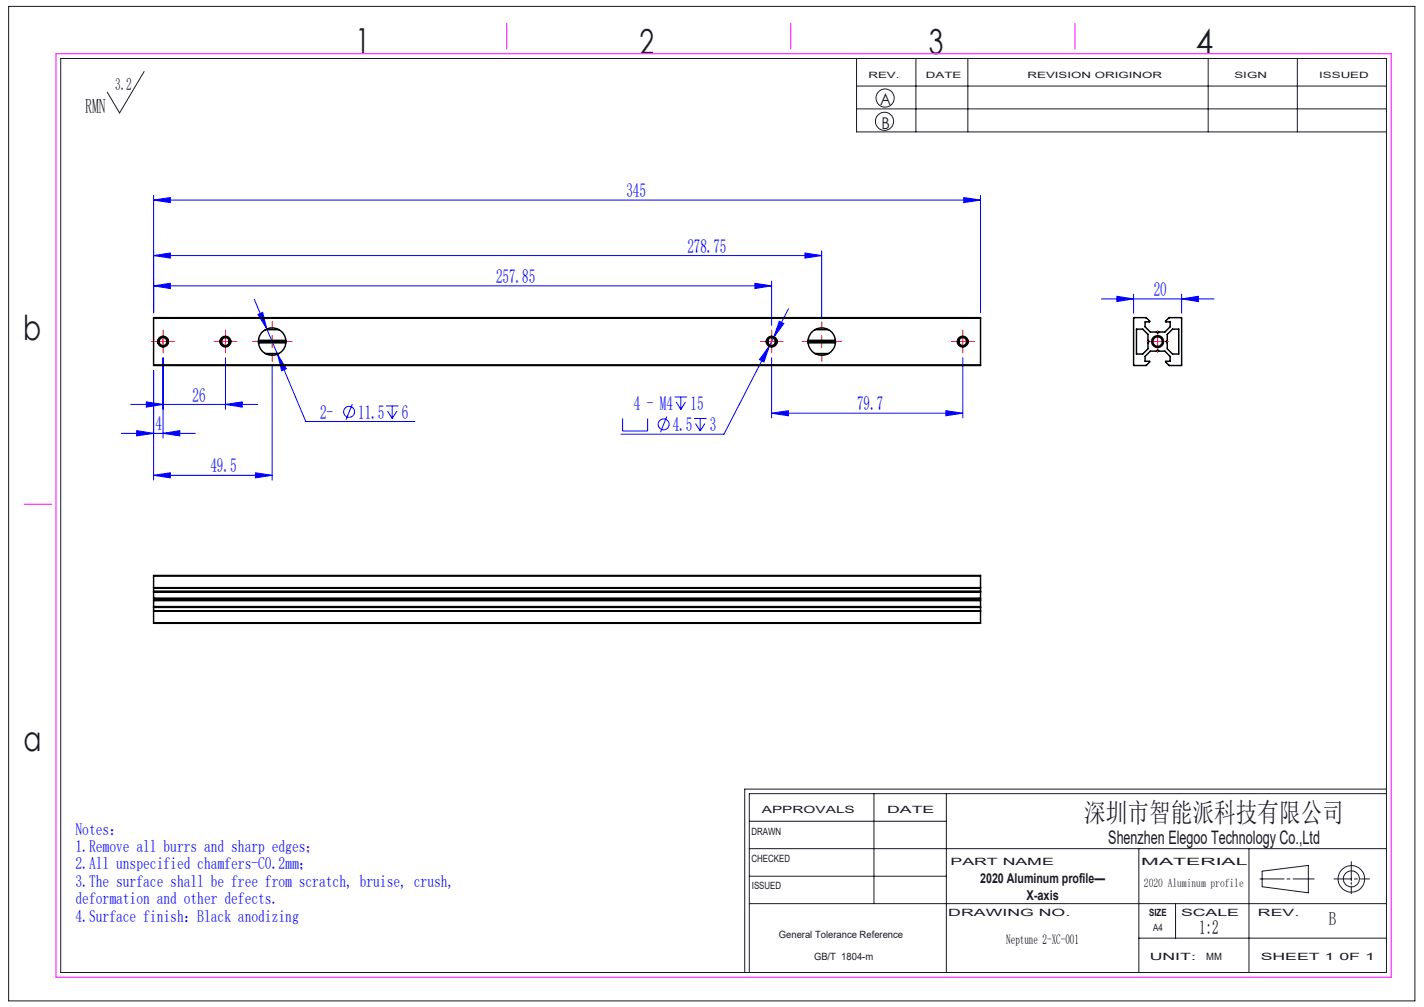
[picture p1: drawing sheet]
<svg xmlns="http://www.w3.org/2000/svg" width="297mm" height="210mm" viewBox="0 0 297 210" stroke-linecap="round" stroke-linejoin="round" font-family="sans-serif">
<g fill="none" stroke="#00f" stroke-width=".21">
<path d="M32 59.6l3.5-.5v1.1zM32 53.3l3.5-.5v1zM32 41.7l3.5-.5v1.1zM32 40.7v24.5M32 59.6h128.9M32 53.3h139.4M32 41.7h172.5M157.4 59.1l3.5 .5-3.5 .6zM160.9 58.6v9.3M167.9 52.8l3.5 .5-3.5 .5zM171.4 52.3v13.8M201 41.2l3.5 .5-3.5 .6z"/>
<path d="M204.5 40.7v24.5M32 77.2v22.9M34 74.6v16.8M47 74.6v10.8M53 62.4l2.6 6.2M53.8 65.6l1-.5 .8 3.5zM55.6 68.6l2.3 5.3M56.8 76.4v23.7M57.9 73.9l1.8 3-1 .4zM57.9 73.9l5.9 14h22.7M160.5 72.1l-1.2 3.4-.9-.5zM160.5 72.1l-9.5 18.4h-21.5"/>
<path d="M160.9 74.6v12.6M161.4 70.3l-.9 1.8M162.5 67l1 .5-2.1 2.8zM164.5 64.4l-3.1 5.9M200.8 74.6v12.6M229.7 62.3h23.5M232.9 61.8l3.5 .5-3.5 .6zM236.4 61.3v4M246.5 62.3l3.4-.5v1.1zM246.5 61.3v4M25.3 90.4h15.4M27.3 84.3h26.5"/>
<path d="M28.5 89.8l3.5 .6-3.5 .5zM30.5 83.8l3.5 .5-3.5 .6zM32 99.1l3.5-.5v1.1zM32 99.1h24.8M34 90.4l3.5-.6v1.1zM47 84.3l3.5-.5v1.1zM53.3 98.6l3.5 .5-3.5 .6zM73.5 84.3l-1.3 3.2M80.5 84.7h2.6M80.8 85.7l1 1.6M81.8 84.7v2.6M82.8 85.7l-1 1.6"/>
<path d="M129.9 87.3v2.6h5.2v-2.6M139.1 86.9l-1.3 3.2M140.7 82.8h2.6M141 83.8l1 1.6M142 82.8v2.6M143 83.8l-1 1.6M144.7 87.3h2.7M145.1 88.3l.9 1.6M146 87.3v2.6M147 88.3l-1 1.6M160.9 86.2l3.5-.6v1.1zM160.9 86.2h39.9"/>
<path d="M197.3 85.6l3.5 .6-3.5 .5z"/>
<circle cx="72.8" cy="85.9" r="1.14"/>
<circle cx="138.4" cy="88.5" r="1.14"/>
</g>
<g fill="none" stroke="#191924" stroke-width=".21">
<path d="M1.8 1.3h293.3v207.4h-293.3zM12.7 12.2h276.5v190.6h-276.5zM30.1 14.9l-5.2 8.7-2.5-4.4M178.6 12.2v15.3h110.6M178.6 17.9h110.6M191 12.2v15.3M201.9 12.2v15.3M252 12.2v15.3M270.6 12.2v15.3M178.6 22.7h110.6M156.3 177h132.9M156.3 171.3h41.1"/>
<path d="M182.3 165.5v22.9M197.4 165.5v37.3M237.5 177v25.8M260.5 177v25.8M281.8 179.7v4M289.2 165.5h-132.9v37.3M289.2 164.6h-133.9v38.2M156.3 188.4h132.9M156.3 182.7h41.1M237.5 195.6h51.7M245.2 188.4v7.2M262.8 183.3h5"/>
<path d="M263.2 181.7l9.7-1.2v5.7l-9.7-1.3zM268.4 183.3h.7M269.7 183.3h4.4M278.2 183.3h3.6M281.8 184v.4M281.8 184.8v1.6M282.5 183.3h.6M283.7 183.3h1.9"/>
<circle cx="184.5" cy="25.3" r="1.9"/>
<circle cx="184.6" cy="20.4" r="1.89"/>
<circle cx="281.9" cy="183.3" r="1.68"/>
<circle cx="281.9" cy="183.3" r="2.77"/>
</g>
<path d="M33.1 71.5a1 1 0 0 1 .8-1.3 1 1 0 0 1 1.1 1.1 1 1 0 0 1-1.2 .9M46 71.5a1.01 1.01 0 0 1 .9-1.3 1.01 1.01 0 0 1 1.1 1.1 1.01 1.01 0 0 1-1.3 .9M160 71.5a1 1 0 0 1 .9-1.3 1 1 0 0 1 1.1 1.1 1 1 0 0 1-1.3 .9M199.8 71.5a1.01 1.01 0 0 1 .9-1.3 1.01 1.01 0 0 1 1.1 1.1 1.01 1.01 0 0 1-1.3 .9" fill="none" stroke="#000" stroke-width=".21"/>
<g fill="none" stroke="#f00" stroke-width=".21" stroke-dasharray="30.5 1.3 1.3 1.3">
<path d="M32.8 71.2h-1.1M34 70v-1.2M34 72.5v1.1M35.3 71.2h1.1M45.8 71.2h-1.1M47 70v-1.2M47 72.5v1.1M48.3 71.2h1.1M54.3 71.2h-1.6M56.8 68.7v-1.6M56.8 73.7v1.6M59.3 71.2h1.6"/>
<path d="M159.7 71.2h-1.1M161 70v-1.2M161 72.5v1.1M162.2 71.2h1.1M168.9 71.2h-1.6M171.4 68.7v-1.6M171.4 73.7v1.6M173.9 71.2h1.6M199.6 71.2h-1.2M200.8 70v-1.2M200.8 72.5v1.1M202.1 71.2h1.1"/>
<path d="M240.2 71.2h-1M241.5 70v-1M241.5 72.5v1M242.7 71.2h1"/>
</g>
<g fill="none" stroke="#f00" stroke-width=".21">
<path d="M32.8 71.2h2.5M34 70v2.5M45.8 71.2h2.5M47 70v2.5M55.5 71.2h2.5M56.8 70v2.5M159.7 71.2h2.5M160.9 70v2.5M170.1 71.2h2.5M171.4 70v2.5M199.5 71.2h2.5M200.8 70v2.5"/>
<path d="M240.2 71.2h2.5M241.4 70v2.5"/>
</g>
<path d="M11.7 11.2h278.5v192.6h-278.5zM105.7 4.9v5.3M164.9 4.9v5.3M224.2 4.9v5.3M5 105.2h5.8" fill="none" stroke="#f0f" stroke-width=".21"/>
<g fill="#00f">
<path d="M53.8 65.6l1.8 3-.8-3.5zM57.9 73.9l.8 3.4 1-.4zM28.5 89.8l3.5 .6-3.5 .5zM34 90.4l3.5-.6v1.1zM30.5 83.8l3.5 .5-3.5 .6zM47 84.3l3.5-.5v1.1zM32 99.1l3.5-.5v1.1zM53.3 98.6l3.5 .5-3.5 .6zM32 59.6l3.5-.5v1.1zM157.4 59.1l3.5 .5-3.5 .6zM32 53.3l3.5-.5v1zM167.9 52.8l3.5 .5-3.5 .5zM160.9 86.2l3.5-.6v1.1zM197.3 85.6l3.5 .6-3.5 .5zM32 41.7l3.5-.5v1.1zM201 41.2l3.5 .5-3.5 .6zM162.5 67l-1.1 3.3 2.1-2.8zM160.5 72.1l-2.1 2.9 .9 .5z"/>
<path d="M232.9 61.8l3.5 .5-3.5 .6zM246.5 62.3l3.4-.5v1.1z"/>
</g>
<g fill="none" stroke="#000" stroke-width=".3">
<path d="M32 66.3v-.1h172.5v.1M32 76.1v.1h172.5v-.1M32 66.3h172.5M32 76.1h172.5M32 66.3v9.8M32.9 71.2h.3M32.9 71h.3M32.9 71.5h.3M33.2 71.2v.3M33.2 71a.84 .84 0 0 1 .8-.6 .84 .84 0 0 1 .8 .6M33.2 71v.2M33.2 71.5a.84 .84 0 0 0 .8 .6 .84 .84 0 0 0 .8-.6"/>
<path d="M34.8 71l.1 .2M34.8 71h.3M34.8 71.5h.3M34.9 71.2l-.1 .3M34.9 71.2h.2M45.9 71.2h.3M45.9 71h.3M45.9 71.5h.3M46.2 71.2v.3M46.2 71a.84 .84 0 0 1 .8-.6 .84 .84 0 0 1 .8 .6M46.2 71v.2M46.2 71.5a.84 .84 0 0 0 .8 .6 .84 .84 0 0 0 .8-.6"/>
<path d="M47.8 71v.2M47.8 71h.3M47.8 71.5h.3M47.8 71.2v.3M47.8 71.2h.4M53.9 71h5.7M53.9 71.2h5.8M53.9 71.5h5.7M55.4 68.7h2.8M55.4 73.7h2.8M159.8 71.2h.3M159.8 71h.4"/>
<path d="M159.8 71.5h.4M160.1 71.2l.1 .3M160.2 71a.82 .82 0 0 1 .7-.6 .82 .82 0 0 1 .8 .6M160.2 71l-.1 .2M160.2 71.5a.82 .82 0 0 0 .7 .6 .82 .82 0 0 0 .8-.6M161.7 71v.2M161.7 71h.3M161.7 71.5h.3M161.7 71.2v.3M161.7 71.2h.4M168.5 71h5.7M168.5 71.2h5.8"/>
<path d="M168.5 71.5h5.7M170 68.7h2.8M170 73.7h2.8M199.7 71.2h.3M199.7 71h.3M199.7 71.5h.3M200 71.2v.3M200 71a.84 .84 0 0 1 .8-.6 .84 .84 0 0 1 .8 .6M200 71v.2M200 71.5a.84 .84 0 0 0 .8 .6 .84 .84 0 0 0 .8-.6M201.6 71v.2M201.6 71h.3"/>
<path d="M201.6 71.5h.3M201.6 71.2v.3M201.6 71.2h.3M204.5 66.3v9.8M236.5 66.2h2.6l.7 .9h-1v1l1.1 1.1h1.3l.2 .3 .3-.3h1.3l1.1-1.1v-1h-1l.7-.9 2.7 .1-.1 9.9h-2.6l-.7-.8 1-.1v-1l-1.1-1.1h-1.3l-.3-.2-.2 .2h-1.3l-1.1 1.1v1l1 .1-.7 .8h-2.7zM237 68.6h1.3l1.1 1.1v1.3l.3 .2-.3 .3v1.2l-1.1 1.1h-1.3zM243.5 69.7l1-1.1h1.4v5.2h-1.4l-1-1.1v-1.2l-.3-.3 .3-.2zM32 120.1v-.1h172.5v.1M32 122.5v.1M32 127.4v.1M32 129.9v.1h172.5v-.1M32 120.1v2.4"/>
<path d="M32 122.6v4.8M32 127.5v2.4M32 126.6h172.5M32 120.1h172.5M32 122.5h172.5M32 122.6h172.5M32 127.5h172.5M32 127.4h172.5M32 129.9h172.5M32 123.5h172.5M32 126.5h172.5M32 124.7h172.5"/>
<path d="M32 125h172.5M32 125.3h172.5M204.5 122.5v.1M204.5 127.4v.1M204.5 123.3h-172.5l172.5 .1M204.5 126.6v.1M204.5 120.1v2.4M204.5 122.6v4.8M204.5 127.5v2.4"/>
<circle cx="34" cy="71.2" r="1.12"/>
<circle cx="47" cy="71.2" r="1.12"/>
<circle cx="56.8" cy="71.2" r="2.88"/>
<circle cx="161" cy="71.2" r="1.12"/>
<circle cx="171.4" cy="71.2" r="2.87"/>
<circle cx="200.8" cy="71.2" r="1.12"/>
<circle cx="241.4" cy="71.2" r=".99"/>
<circle cx="241.5" cy="71.2" r="1.25"/>
</g>
<g font-size="7.2" fill="#191924">
<text x="74.1" y="11">1</text>
<text x="133.4" y="11.2">2</text>
<text x="193.7" y="11.3">3</text>
<text x="249.4" y="11.3">4</text>
<text x="4.8" y="70.9">b</text>
<text x="4.9" y="156.5">a</text>
</g>
<text font-size="5.6" fill="#191924" x="226.2" y="171.5">深圳市智能派科技有限公司</text>
<text font-size="4.2" fill="#191924" x="17.8" y="23.5">RMN</text>
<g font-size="4.1" fill="#00f">
<text x="130.6" y="41.1">345</text>
<text x="143.4" y="52.7">278.75</text>
<text x="103.5" y="59">257.85</text>
<text x="240.6" y="61.7">20</text>
<text x="40.2" y="83.8">26</text>
<text x="32.4" y="89.8">4</text>
<text x="66.8" y="87.3">2-</text>
<text x="74.7" y="87.3">11.5</text>
<text x="83.8" y="87.3">6</text>
<text x="132.2" y="85.4">4 - M4</text>
<text x="140.3" y="89.9">4.5</text>
<text x="144" y="85.4">15</text>
<text x="148.1" y="89.9">3</text>
<text x="178.8" y="85.6">79.7</text>
<text x="43.9" y="98.5">49.5</text>
</g>
<text font-size="4.1" x="250.1" y="194.7">1:2</text>
<g font-size="3.9" fill="#191924">
<text x="231.2" y="176">Shenzhen Elegoo Technology Co.,Ltd</text>
<text x="277.2" y="193">B</text>
</g>
<text font-size="3.5" fill="#191924" x="24" y="18.7">3.2</text>
<g font-size="3.5" fill="#00f">
<text x="15.8" y="174">Notes：</text>
<text x="15.8" y="177.7">1.Remove all burrs and sharp edges；</text>
<text x="15.8" y="181.3">2.All unspecified chamfers-C0.2mm；</text>
<text x="15.8" y="184.9">3.The surface shall be free from scratch, bruise, crush,</text>
<text x="15.8" y="188.6">deformation and other defects.</text>
<text x="15.8" y="192.2">4.Surface finish：Black anodizing</text>
</g>
<g font-size="3.4" fill="#191924">
<text x="183.6" y="22">A</text>
<text x="183.8" y="27">B</text>
</g>
<g font-size="2.8" fill="#191924">
<text x="204.4" y="184.2">2020 Aluminum profile—</text>
<text x="214.1" y="187.7">X-axis</text>
</g>
<text font-size="2.8" x="209.9" y="196.9">Neptune 2-XC-001</text>
<text font-size="2.5" fill="#191924" x="238.6" y="185">2020 Aluminum profile</text>
<g font-size="2.1" fill="#191924">
<text x="158.9" y="169.5">APPROVALS</text>
<text x="185" y="169.5">DATE</text>
<text x="156.7" y="174.2">DRAWN</text>
<text x="156.7" y="179.7">CHECKED</text>
<text x="156.8" y="185.4">ISSUED</text>
<text x="198.2" y="180.4">PART NAME</text>
<text x="238" y="180.4">MATERIAL</text>
<text x="197.8" y="191">DRAWING NO.</text>
<text x="239.7" y="191">SIZE</text>
<text x="246.3" y="191">SCALE</text>
<text x="262.4" y="191">REV.</text>
<text x="162.4" y="195.6">General Tolerance Reference</text>
<text x="240.5" y="194.1">A4</text>
<text x="169.8" y="200.2">GB/T 1804-m</text>
<text x="239.8" y="200.2">UNIT:</text>
<text x="251.6" y="200.2">MM</text>
<text x="262.9" y="200.2">SHEET 1 0F 1</text>
</g>
<g font-size="1.8" fill="#191924">
<text x="181.1" y="16.3">REV.</text>
<text x="193.1" y="16.3">DATE</text>
<text x="214.3" y="16.3">REVISION ORIGINOR</text>
<text x="257.5" y="16.3">SIGN</text>
<text x="275.1" y="16.3">ISSUED</text>
</g>
</svg>
